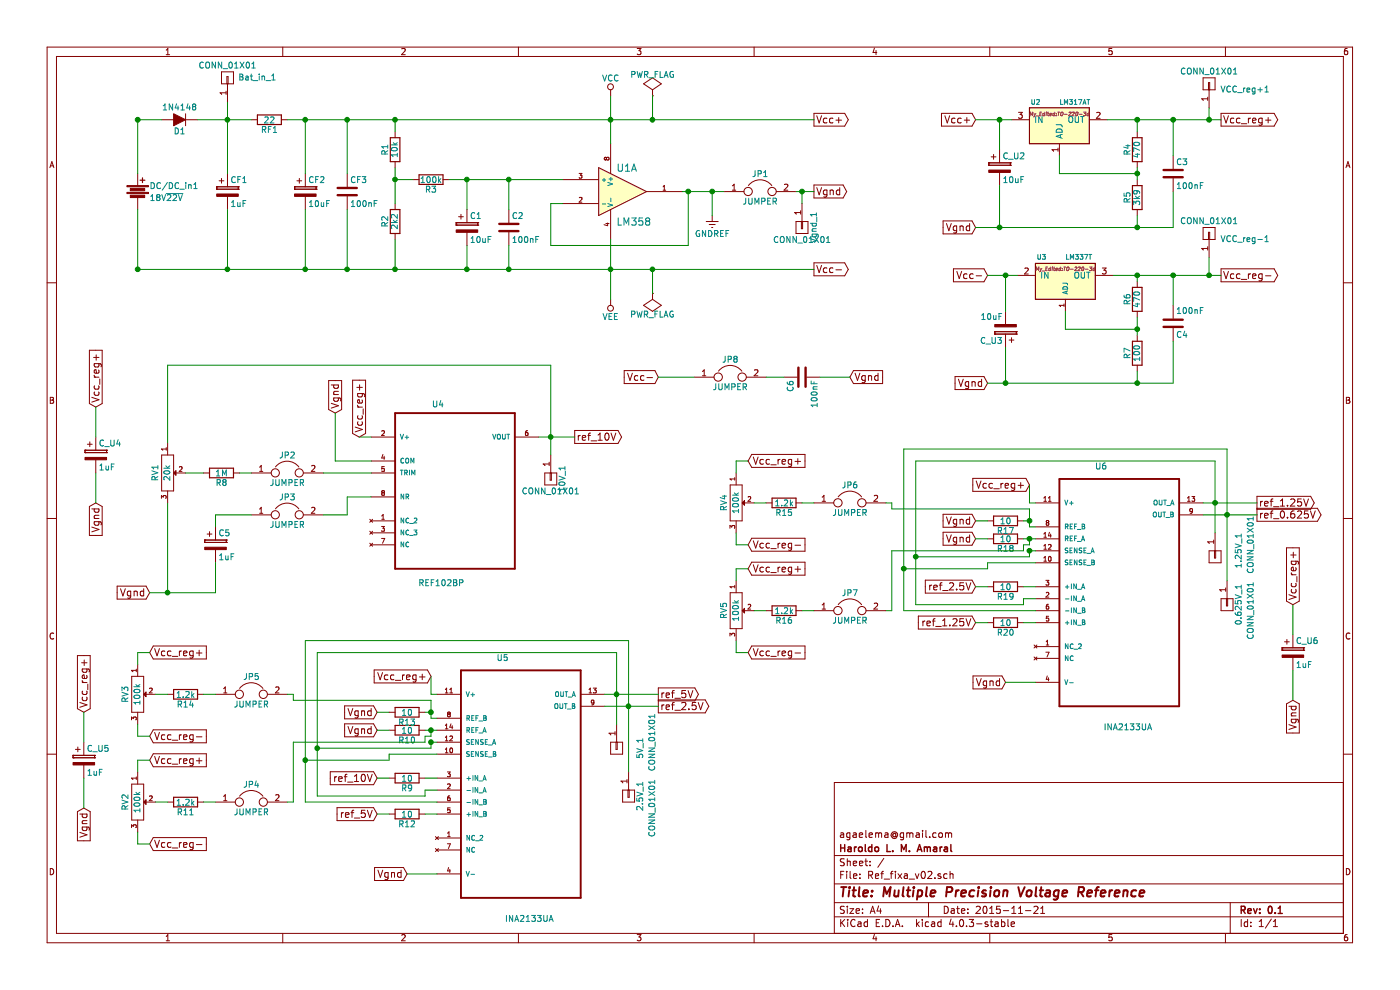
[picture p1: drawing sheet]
EESchema Schematic File Version 2
LIBS:Ref_fixa_v02-rescue
LIBS:power
LIBS:device
LIBS:transistors
LIBS:conn
LIBS:linear
LIBS:regul
LIBS:74xx
LIBS:cmos4000
LIBS:adc-dac
LIBS:memory
LIBS:xilinx
LIBS:microcontrollers
LIBS:dsp
LIBS:microchip
LIBS:analog_switches
LIBS:motorola
LIBS:texas
LIBS:intel
LIBS:audio
LIBS:interface
LIBS:digital-audio
LIBS:philips
LIBS:display
LIBS:cypress
LIBS:siliconi
LIBS:opto
LIBS:atmel
LIBS:contrib
LIBS:valves
LIBS:INA2133UA
LIBS:REF102BP
LIBS:Ref_fixa_v02-cache
EELAYER 25 0
EELAYER END
$Descr A4 11693 8268
encoding utf-8
Sheet 1 1
Title "Multiple Precision Voltage Reference"
Date "2015-11-21"
Rev "0.1"
Comp "Haroldo L. M. Amaral"
Comment1 "agaelema@gmail.com"
Comment2 ""
Comment3 ""
Comment4 ""
$EndDescr
$Comp
L Battery DC/DC_in1
U 1 1
P 1150 1600
F 0 "DC/DC_in1" H 1250 1650 50  0000 L CNN
F 1 "18V~22V" H 1250 1550 50  0000 L CNN
F 2 "Connect:bornier2" V 1150 1640 60  0001 C CNN
F 3 "" V 1150 1640 60  0000 C CNN
	1    1150 1600
	1    0    0    -1  
$EndComp
$Comp
L CP CF1
U 1 1
P 1900 1600
F 0 "CF1" H 1925 1700 50  0000 L CNN
F 1 "1uF" H 1925 1500 50  0000 L CNN
F 2 "Capacitors_ThroughHole:C_Radial_D5_L6_P2.5" H 1938 1450 30  0001 C CNN
F 3 "" H 1900 1600 60  0000 C CNN
	1    1900 1600
	1    0    0    -1  
$EndComp
$Comp
L CP CF2
U 1 1
P 2550 1600
F 0 "CF2" H 2575 1700 50  0000 L CNN
F 1 "10uF" H 2575 1500 50  0000 L CNN
F 2 "Capacitors_ThroughHole:C_Radial_D5_L6_P2.5" H 2588 1450 30  0001 C CNN
F 3 "" H 2550 1600 60  0000 C CNN
	1    2550 1600
	1    0    0    -1  
$EndComp
$Comp
L C CF3
U 1 1
P 2900 1600
F 0 "CF3" H 2925 1700 50  0000 L CNN
F 1 "100nF" H 2925 1500 50  0000 L CNN
F 2 "Capacitors_ThroughHole:C_Disc_D3_P2.5" H 2938 1450 30  0001 C CNN
F 3 "" H 2900 1600 60  0000 C CNN
	1    2900 1600
	1    0    0    -1  
$EndComp
$Comp
L R RF1
U 1 1
P 2250 1000
F 0 "RF1" V 2330 1000 50  0000 C CNN
F 1 "22" V 2250 1000 50  0000 C CNN
F 2 "Resistors_ThroughHole:Resistor_Horizontal_RM10mm" V 2180 1000 30  0001 C CNN
F 3 "" H 2250 1000 30  0000 C CNN
	1    2250 1000
	0    1    1    0   
$EndComp
$Comp
L R R1
U 1 1
P 3300 1250
F 0 "R1" V 3380 1250 50  0000 C CNN
F 1 "10k" V 3300 1250 50  0000 C CNN
F 2 "Resistors_ThroughHole:Resistor_Horizontal_RM10mm" V 3230 1250 30  0001 C CNN
F 3 "" H 3300 1250 30  0000 C CNN
	1    3300 1250
	-1   0    0    1   
$EndComp
$Comp
L R R2
U 1 1
P 3300 1850
F 0 "R2" V 3380 1850 50  0000 C CNN
F 1 "2k2" V 3300 1850 50  0000 C CNN
F 2 "Resistors_ThroughHole:Resistor_Horizontal_RM10mm" V 3230 1850 30  0001 C CNN
F 3 "" H 3300 1850 30  0000 C CNN
	1    3300 1850
	-1   0    0    1   
$EndComp
$Comp
L R R3
U 1 1
P 3600 1500
F 0 "R3" V 3680 1500 50  0000 C CNN
F 1 "100k" V 3600 1500 50  0000 C CNN
F 2 "Resistors_ThroughHole:Resistor_Horizontal_RM10mm" V 3530 1500 30  0001 C CNN
F 3 "" H 3600 1500 30  0000 C CNN
	1    3600 1500
	0    1    1    0   
$EndComp
$Comp
L CP C1
U 1 1
P 3900 1900
F 0 "C1" H 3925 2000 50  0000 L CNN
F 1 "10uF" H 3925 1800 50  0000 L CNN
F 2 "Capacitors_ThroughHole:C_Radial_D5_L6_P2.5" H 3938 1750 30  0001 C CNN
F 3 "" H 3900 1900 60  0000 C CNN
	1    3900 1900
	1    0    0    -1  
$EndComp
$Comp
L C C2
U 1 1
P 4250 1900
F 0 "C2" H 4275 2000 50  0000 L CNN
F 1 "100nF" H 4275 1800 50  0000 L CNN
F 2 "Capacitors_ThroughHole:C_Disc_D3_P2.5" H 4288 1750 30  0001 C CNN
F 3 "" H 4250 1900 60  0000 C CNN
	1    4250 1900
	1    0    0    -1  
$EndComp
$Comp
L LM358-RESCUE-Ref_fixa_v02 U1
U 1 1
P 5200 1600
F 0 "U1" H 5150 1800 60  0000 L CNN
F 1 "LM358" H 5150 1350 60  0000 L CNN
F 2 "My_Edited:PDIP-8-3d" H 5200 1600 60  0001 C CNN
F 3 "" H 5200 1600 60  0000 C CNN
	1    5200 1600
	1    0    0    -1  
$EndComp
Text GLabel 6800 1000 2    60   Output ~ 0
Vcc+
Text GLabel 6800 1600 2    60   Output ~ 0
Vgnd
Text GLabel 6800 2250 2    60   Output ~ 0
Vcc-
$Comp
L LM317AT U2
U 1 1
P 8850 1050
F 0 "U2" H 8650 1250 40  0000 C CNN
F 1 "LM317AT" H 8850 1250 40  0000 L CNN
F 2 "My_Edited:TO-220-3d" H 8850 1150 30  0000 C CIN
F 3 "" H 8850 1050 60  0000 C CNN
	1    8850 1050
	1    0    0    -1  
$EndComp
Text GLabel 8150 1000 0    60   Input ~ 0
Vcc+
$Comp
L R R4
U 1 1
P 9500 1250
F 0 "R4" V 9580 1250 50  0000 C CNN
F 1 "470" V 9500 1250 50  0000 C CNN
F 2 "Resistors_ThroughHole:Resistor_Horizontal_RM10mm" V 9430 1250 30  0001 C CNN
F 3 "" H 9500 1250 30  0000 C CNN
	1    9500 1250
	-1   0    0    1   
$EndComp
$Comp
L R R5
U 1 1
P 9500 1650
F 0 "R5" V 9580 1650 50  0000 C CNN
F 1 "3k9" V 9500 1650 50  0000 C CNN
F 2 "Resistors_ThroughHole:Resistor_Horizontal_RM10mm" V 9430 1650 30  0001 C CNN
F 3 "" H 9500 1650 30  0000 C CNN
	1    9500 1650
	-1   0    0    1   
$EndComp
$Comp
L C C3
U 1 1
P 9800 1450
F 0 "C3" H 9825 1550 50  0000 L CNN
F 1 "100nF" H 9825 1350 50  0000 L CNN
F 2 "Capacitors_ThroughHole:C_Disc_D3_P2.5" H 9838 1300 30  0001 C CNN
F 3 "" H 9800 1450 60  0000 C CNN
	1    9800 1450
	1    0    0    -1  
$EndComp
Text GLabel 8150 1900 0    60   Input ~ 0
Vgnd
$Comp
L LM337T U3
U 1 1
P 8900 2350
F 0 "U3" H 8700 2150 40  0000 C CNN
F 1 "LM337T" H 8900 2150 40  0000 L CNN
F 2 "My_Edited:TO-220-3d" H 8900 2250 30  0000 C CIN
F 3 "" H 8900 2350 60  0000 C CNN
	1    8900 2350
	1    0    0    1   
$EndComp
Text GLabel 8250 2300 0    60   Input ~ 0
Vcc-
$Comp
L R R6
U 1 1
P 9500 2500
F 0 "R6" V 9580 2500 50  0000 C CNN
F 1 "470" V 9500 2500 50  0000 C CNN
F 2 "Resistors_ThroughHole:Resistor_Horizontal_RM10mm" V 9430 2500 30  0001 C CNN
F 3 "" H 9500 2500 30  0000 C CNN
	1    9500 2500
	-1   0    0    -1  
$EndComp
$Comp
L R R7
U 1 1
P 9500 2950
F 0 "R7" V 9580 2950 50  0000 C CNN
F 1 "100" V 9500 2950 50  0000 C CNN
F 2 "Resistors_ThroughHole:Resistor_Horizontal_RM10mm" V 9430 2950 30  0001 C CNN
F 3 "" H 9500 2950 30  0000 C CNN
	1    9500 2950
	-1   0    0    -1  
$EndComp
$Comp
L C C4
U 1 1
P 9800 2700
F 0 "C4" H 9825 2800 50  0000 L CNN
F 1 "100nF" H 9825 2600 50  0000 L CNN
F 2 "Capacitors_ThroughHole:C_Disc_D3_P2.5" H 9838 2550 30  0001 C CNN
F 3 "" H 9800 2700 60  0000 C CNN
	1    9800 2700
	1    0    0    1   
$EndComp
Text GLabel 8250 3200 0    60   Input ~ 0
Vgnd
$Comp
L VCC #PWR01
U 1 1
P 5100 800
F 0 "#PWR01" H 5100 650 50  0001 C CNN
F 1 "VCC" H 5100 950 50  0000 C CNN
F 2 "" H 5100 800 60  0000 C CNN
F 3 "" H 5100 800 60  0000 C CNN
	1    5100 800 
	1    0    0    -1  
$EndComp
$Comp
L PWR_FLAG #FLG02
U 1 1
P 5450 800
F 0 "#FLG02" H 5450 895 50  0001 C CNN
F 1 "PWR_FLAG" H 5450 980 50  0000 C CNN
F 2 "" H 5450 800 60  0000 C CNN
F 3 "" H 5450 800 60  0000 C CNN
	1    5450 800 
	1    0    0    -1  
$EndComp
$Comp
L PWR_FLAG #FLG03
U 1 1
P 5450 2450
F 0 "#FLG03" H 5450 2545 50  0001 C CNN
F 1 "PWR_FLAG" H 5450 2630 50  0000 C CNN
F 2 "" H 5450 2450 60  0000 C CNN
F 3 "" H 5450 2450 60  0000 C CNN
	1    5450 2450
	-1   0    0    1   
$EndComp
$Comp
L VEE #PWR04
U 1 1
P 5100 2500
F 0 "#PWR04" H 5100 2350 50  0001 C CNN
F 1 "VEE" H 5100 2650 50  0000 C CNN
F 2 "" H 5100 2500 60  0000 C CNN
F 3 "" H 5100 2500 60  0000 C CNN
	1    5100 2500
	-1   0    0    1   
$EndComp
$Comp
L GNDREF #PWR05
U 1 1
P 5950 1800
F 0 "#PWR05" H 5950 1550 50  0001 C CNN
F 1 "GNDREF" H 5950 1650 50  0000 C CNN
F 2 "" H 5950 1800 60  0000 C CNN
F 3 "" H 5950 1800 60  0000 C CNN
	1    5950 1800
	1    0    0    -1  
$EndComp
Text GLabel 10200 1000 2    60   Output ~ 0
Vcc_reg+
Text GLabel 10200 2300 2    60   Output ~ 0
Vcc_reg-
$Comp
L REF102BP U4
U 1 1
P 3800 3950
F 0 "U4" H 3609 4527 50  0000 L CNN
F 1 "REF102BP" H 3495 3034 50  0000 L CNN
F 2 "My_Edited:PDIP-8-3d" H 3800 3950 50  0001 L CNN
F 3 "" H 3800 3950 60  0000 C CNN
	1    3800 3950
	1    0    0    -1  
$EndComp
Text GLabel 3000 3650 1    60   Input ~ 0
Vcc_reg+
Text GLabel 2800 3450 1    60   Input ~ 0
Vgnd
$Comp
L JUMPER JP3
U 1 1
P 2400 4300
F 0 "JP3" H 2400 4450 50  0000 C CNN
F 1 "JUMPER" H 2400 4220 50  0000 C CNN
F 2 "Pin_Headers:Pin_Header_Straight_1x02" H 2400 4300 60  0001 C CNN
F 3 "" H 2400 4300 60  0000 C CNN
	1    2400 4300
	1    0    0    -1  
$EndComp
$Comp
L JUMPER JP2
U 1 1
P 2400 3950
F 0 "JP2" H 2400 4100 50  0000 C CNN
F 1 "JUMPER" H 2400 3870 50  0000 C CNN
F 2 "Pin_Headers:Pin_Header_Straight_1x02" H 2400 3950 60  0001 C CNN
F 3 "" H 2400 3950 60  0000 C CNN
	1    2400 3950
	1    0    0    -1  
$EndComp
$Comp
L JUMPER JP1
U 1 1
P 6350 1600
F 0 "JP1" H 6350 1750 50  0000 C CNN
F 1 "JUMPER" H 6350 1520 50  0000 C CNN
F 2 "Pin_Headers:Pin_Header_Straight_1x02" H 6350 1600 60  0001 C CNN
F 3 "" H 6350 1600 60  0000 C CNN
	1    6350 1600
	1    0    0    -1  
$EndComp
$Comp
L R R8
U 1 1
P 1850 3950
F 0 "R8" V 1930 3950 50  0000 C CNN
F 1 "1M" V 1850 3950 50  0000 C CNN
F 2 "Resistors_ThroughHole:Resistor_Horizontal_RM10mm" V 1780 3950 30  0001 C CNN
F 3 "" H 1850 3950 30  0000 C CNN
	1    1850 3950
	0    1    1    0   
$EndComp
$Comp
L POT-RESCUE-Ref_fixa_v02 RV1
U 1 1
P 1400 3950
F 0 "RV1" H 1400 3850 50  0000 C CNN
F 1 "20k" H 1400 3950 50  0000 C CNN
F 2 "Potentiometers:Potentiometer_Bourns_3296W_3-8Zoll_Inline_ScrewUp" H 1400 3950 60  0001 C CNN
F 3 "" H 1400 3950 60  0000 C CNN
	1    1400 3950
	0    1    1    0   
$EndComp
Text GLabel 1250 4950 0    60   Input ~ 0
Vgnd
$Comp
L CP C5
U 1 1
P 1800 4550
F 0 "C5" H 1825 4650 50  0000 L CNN
F 1 "1uF" H 1825 4450 50  0000 L CNN
F 2 "Capacitors_ThroughHole:C_Radial_D5_L6_P2.5" H 1838 4400 30  0001 C CNN
F 3 "" H 1800 4550 60  0000 C CNN
	1    1800 4550
	1    0    0    -1  
$EndComp
Text GLabel 4800 3650 2    60   Output ~ 0
ref_10V
$Comp
L INA2133UA U5
U 1 1
P 4350 6400
F 0 "U5" H 4148 7308 50  0000 L CNN
F 1 "INA2133UA" H 4219 5130 50  0000 L CNN
F 2 "SMD_Packages:SOIC-14_N" H 4350 6400 50  0001 L CNN
F 3 "" H 4350 6400 60  0000 C CNN
	1    4350 6400
	1    0    0    -1  
$EndComp
Text GLabel 3600 5650 0    60   Input ~ 0
Vcc_reg+
Text GLabel 3400 7300 0    60   Input ~ 0
Vgnd
$Comp
L R R9
U 1 1
P 3400 6500
F 0 "R9" V 3480 6500 50  0000 C CNN
F 1 "10" V 3400 6500 50  0000 C CNN
F 2 "Resistors_ThroughHole:Resistor_Horizontal_RM10mm" V 3330 6500 30  0001 C CNN
F 3 "" H 3400 6500 30  0000 C CNN
	1    3400 6500
	0    1    1    0   
$EndComp
Text GLabel 3150 6500 0    60   Input ~ 0
ref_10V
Text GLabel 5500 5800 2    60   Output ~ 0
ref_5V
$Comp
L R R10
U 1 1
P 3400 6100
F 0 "R10" V 3480 6100 50  0000 C CNN
F 1 "10" V 3400 6100 50  0000 C CNN
F 2 "Resistors_ThroughHole:Resistor_Horizontal_RM10mm" V 3330 6100 30  0001 C CNN
F 3 "" H 3400 6100 30  0000 C CNN
	1    3400 6100
	0    1    1    0   
$EndComp
Text GLabel 3150 6100 0    60   Input ~ 0
Vgnd
$Comp
L JUMPER JP4
U 1 1
P 2100 6700
F 0 "JP4" H 2100 6850 50  0000 C CNN
F 1 "JUMPER" H 2100 6620 50  0000 C CNN
F 2 "Pin_Headers:Pin_Header_Straight_1x02" H 2100 6700 60  0001 C CNN
F 3 "" H 2100 6700 60  0000 C CNN
	1    2100 6700
	1    0    0    -1  
$EndComp
$Comp
L R R11
U 1 1
P 1550 6700
F 0 "R11" V 1630 6700 50  0000 C CNN
F 1 "1.2k" V 1550 6700 50  0000 C CNN
F 2 "Resistors_ThroughHole:Resistor_Horizontal_RM10mm" V 1480 6700 30  0001 C CNN
F 3 "" H 1550 6700 30  0000 C CNN
	1    1550 6700
	0    1    1    0   
$EndComp
$Comp
L POT-RESCUE-Ref_fixa_v02 RV2
U 1 1
P 1150 6700
F 0 "RV2" H 1150 6600 50  0000 C CNN
F 1 "100k" H 1150 6700 50  0000 C CNN
F 2 "Potentiometers:Potentiometer_Bourns_3296W_3-8Zoll_Inline_ScrewUp" H 1150 6700 60  0001 C CNN
F 3 "" H 1150 6700 60  0000 C CNN
	1    1150 6700
	0    1    1    0   
$EndComp
Text GLabel 1250 6350 2    60   Input ~ 0
Vcc_reg+
Text GLabel 1250 7050 2    60   Input ~ 0
Vcc_reg-
$Comp
L R R12
U 1 1
P 3400 6800
F 0 "R12" V 3480 6800 50  0000 C CNN
F 1 "10" V 3400 6800 50  0000 C CNN
F 2 "Resistors_ThroughHole:Resistor_Horizontal_RM10mm" V 3330 6800 30  0001 C CNN
F 3 "" H 3400 6800 30  0000 C CNN
	1    3400 6800
	0    1    1    0   
$EndComp
Text GLabel 3150 6800 0    60   Input ~ 0
ref_5V
$Comp
L R R13
U 1 1
P 3400 5950
F 0 "R13" V 3480 5950 50  0000 C CNN
F 1 "10" V 3400 5950 50  0000 C CNN
F 2 "Resistors_ThroughHole:Resistor_Horizontal_RM10mm" V 3330 5950 30  0001 C CNN
F 3 "" H 3400 5950 30  0000 C CNN
	1    3400 5950
	0    1    1    0   
$EndComp
Text GLabel 3150 5950 0    60   Input ~ 0
Vgnd
$Comp
L JUMPER JP5
U 1 1
P 2100 5800
F 0 "JP5" H 2100 5950 50  0000 C CNN
F 1 "JUMPER" H 2100 5720 50  0000 C CNN
F 2 "Pin_Headers:Pin_Header_Straight_1x02" H 2100 5800 60  0001 C CNN
F 3 "" H 2100 5800 60  0000 C CNN
	1    2100 5800
	1    0    0    -1  
$EndComp
$Comp
L R R14
U 1 1
P 1550 5800
F 0 "R14" V 1630 5800 50  0000 C CNN
F 1 "1.2k" V 1550 5800 50  0000 C CNN
F 2 "Resistors_ThroughHole:Resistor_Horizontal_RM10mm" V 1480 5800 30  0001 C CNN
F 3 "" H 1550 5800 30  0000 C CNN
	1    1550 5800
	0    1    1    0   
$EndComp
$Comp
L POT-RESCUE-Ref_fixa_v02 RV3
U 1 1
P 1150 5800
F 0 "RV3" H 1150 5700 50  0000 C CNN
F 1 "100k" H 1150 5800 50  0000 C CNN
F 2 "Potentiometers:Potentiometer_Bourns_3296W_3-8Zoll_Inline_ScrewUp" H 1150 5800 60  0001 C CNN
F 3 "" H 1150 5800 60  0000 C CNN
	1    1150 5800
	0    1    1    0   
$EndComp
Text GLabel 1250 5450 2    60   Input ~ 0
Vcc_reg+
Text GLabel 1250 6150 2    60   Input ~ 0
Vcc_reg-
Text GLabel 5500 5900 2    60   Output ~ 0
ref_2.5V
$Comp
L INA2133UA U6
U 1 1
P 9350 4800
F 0 "U6" H 9148 5708 50  0000 L CNN
F 1 "INA2133UA" H 9219 3530 50  0000 L CNN
F 2 "SMD_Packages:SOIC-14_N" H 9350 4800 50  0001 L CNN
F 3 "" H 9350 4800 60  0000 C CNN
	1    9350 4800
	1    0    0    -1  
$EndComp
Text GLabel 8600 4050 0    60   Input ~ 0
Vcc_reg+
Text GLabel 8400 5700 0    60   Input ~ 0
Vgnd
$Comp
L R R19
U 1 1
P 8400 4900
F 0 "R19" V 8480 4900 50  0000 C CNN
F 1 "10" V 8400 4900 50  0000 C CNN
F 2 "Resistors_ThroughHole:Resistor_Horizontal_RM10mm" V 8330 4900 30  0001 C CNN
F 3 "" H 8400 4900 30  0000 C CNN
	1    8400 4900
	0    1    1    0   
$EndComp
Text GLabel 8150 4900 0    60   Input ~ 0
ref_2.5V
Text GLabel 10500 4200 2    60   Output ~ 0
ref_1.25V
$Comp
L R R18
U 1 1
P 8400 4500
F 0 "R18" V 8480 4500 50  0000 C CNN
F 1 "10" V 8400 4500 50  0000 C CNN
F 2 "Resistors_ThroughHole:Resistor_Horizontal_RM10mm" V 8330 4500 30  0001 C CNN
F 3 "" H 8400 4500 30  0000 C CNN
	1    8400 4500
	0    1    1    0   
$EndComp
Text GLabel 8150 4500 0    60   Input ~ 0
Vgnd
$Comp
L JUMPER JP7
U 1 1
P 7100 5100
F 0 "JP7" H 7100 5250 50  0000 C CNN
F 1 "JUMPER" H 7100 5020 50  0000 C CNN
F 2 "Pin_Headers:Pin_Header_Straight_1x02" H 7100 5100 60  0001 C CNN
F 3 "" H 7100 5100 60  0000 C CNN
	1    7100 5100
	1    0    0    -1  
$EndComp
$Comp
L R R16
U 1 1
P 6550 5100
F 0 "R16" V 6630 5100 50  0000 C CNN
F 1 "1.2k" V 6550 5100 50  0000 C CNN
F 2 "Resistors_ThroughHole:Resistor_Horizontal_RM10mm" V 6480 5100 30  0001 C CNN
F 3 "" H 6550 5100 30  0000 C CNN
	1    6550 5100
	0    1    1    0   
$EndComp
$Comp
L POT-RESCUE-Ref_fixa_v02 RV5
U 1 1
P 6150 5100
F 0 "RV5" H 6150 5000 50  0000 C CNN
F 1 "100k" H 6150 5100 50  0000 C CNN
F 2 "Potentiometers:Potentiometer_Bourns_3296W_3-8Zoll_Inline_ScrewUp" H 6150 5100 60  0001 C CNN
F 3 "" H 6150 5100 60  0000 C CNN
	1    6150 5100
	0    1    1    0   
$EndComp
Text GLabel 6250 4750 2    60   Input ~ 0
Vcc_reg+
Text GLabel 6250 5450 2    60   Input ~ 0
Vcc_reg-
$Comp
L R R20
U 1 1
P 8400 5200
F 0 "R20" V 8480 5200 50  0000 C CNN
F 1 "10" V 8400 5200 50  0000 C CNN
F 2 "Resistors_ThroughHole:Resistor_Horizontal_RM10mm" V 8330 5200 30  0001 C CNN
F 3 "" H 8400 5200 30  0000 C CNN
	1    8400 5200
	0    1    1    0   
$EndComp
Text GLabel 8150 5200 0    60   Input ~ 0
ref_1.25V
$Comp
L R R17
U 1 1
P 8400 4350
F 0 "R17" V 8480 4350 50  0000 C CNN
F 1 "10" V 8400 4350 50  0000 C CNN
F 2 "Resistors_ThroughHole:Resistor_Horizontal_RM10mm" V 8330 4350 30  0001 C CNN
F 3 "" H 8400 4350 30  0000 C CNN
	1    8400 4350
	0    1    1    0   
$EndComp
Text GLabel 8150 4350 0    60   Input ~ 0
Vgnd
$Comp
L JUMPER JP6
U 1 1
P 7100 4200
F 0 "JP6" H 7100 4350 50  0000 C CNN
F 1 "JUMPER" H 7100 4120 50  0000 C CNN
F 2 "Pin_Headers:Pin_Header_Straight_1x02" H 7100 4200 60  0001 C CNN
F 3 "" H 7100 4200 60  0000 C CNN
	1    7100 4200
	1    0    0    -1  
$EndComp
$Comp
L R R15
U 1 1
P 6550 4200
F 0 "R15" V 6630 4200 50  0000 C CNN
F 1 "1.2k" V 6550 4200 50  0000 C CNN
F 2 "Resistors_ThroughHole:Resistor_Horizontal_RM10mm" V 6480 4200 30  0001 C CNN
F 3 "" H 6550 4200 30  0000 C CNN
	1    6550 4200
	0    1    1    0   
$EndComp
$Comp
L POT-RESCUE-Ref_fixa_v02 RV4
U 1 1
P 6150 4200
F 0 "RV4" H 6150 4100 50  0000 C CNN
F 1 "100k" H 6150 4200 50  0000 C CNN
F 2 "Potentiometers:Potentiometer_Bourns_3296W_3-8Zoll_Inline_ScrewUp" H 6150 4200 60  0001 C CNN
F 3 "" H 6150 4200 60  0000 C CNN
	1    6150 4200
	0    1    1    0   
$EndComp
Text GLabel 6250 3850 2    60   Input ~ 0
Vcc_reg+
Text GLabel 6250 4550 2    60   Input ~ 0
Vcc_reg-
Text GLabel 10500 4300 2    60   Output ~ 0
ref_0.625V
$Comp
L CP C_U2
U 1 1
P 8350 1400
F 0 "C_U2" H 8375 1500 50  0000 L CNN
F 1 "10uF" H 8375 1300 50  0000 L CNN
F 2 "Capacitors_ThroughHole:C_Radial_D5_L6_P2.5" H 8388 1250 30  0001 C CNN
F 3 "" H 8350 1400 60  0000 C CNN
	1    8350 1400
	1    0    0    -1  
$EndComp
$Comp
L CP C_U3
U 1 1
P 8400 2750
F 0 "C_U3" H 8425 2850 50  0000 L CNN
F 1 "10uF" H 8425 2650 50  0000 L CNN
F 2 "Capacitors_ThroughHole:C_Radial_D5_L6_P2.5" H 8438 2600 30  0001 C CNN
F 3 "" H 8400 2750 60  0000 C CNN
	1    8400 2750
	-1   0    0    1   
$EndComp
$Comp
L CP C_U4
U 1 1
P 800 3800
F 0 "C_U4" H 825 3900 50  0000 L CNN
F 1 "1uF" H 825 3700 50  0000 L CNN
F 2 "Capacitors_ThroughHole:C_Radial_D5_L6_P2.5" H 838 3650 30  0001 C CNN
F 3 "" H 800 3800 60  0000 C CNN
	1    800  3800
	1    0    0    -1  
$EndComp
Text GLabel 800  3400 1    60   Input ~ 0
Vcc_reg+
Text GLabel 800  4200 3    60   Input ~ 0
Vgnd
$Comp
L CP C_U5
U 1 1
P 700 6350
F 0 "C_U5" H 725 6450 50  0000 L CNN
F 1 "1uF" H 725 6250 50  0000 L CNN
F 2 "Capacitors_ThroughHole:C_Radial_D5_L6_P2.5" H 738 6200 30  0001 C CNN
F 3 "" H 700 6350 60  0000 C CNN
	1    700  6350
	1    0    0    -1  
$EndComp
Text GLabel 700  5950 1    60   Input ~ 0
Vcc_reg+
Text GLabel 700  6750 3    60   Input ~ 0
Vgnd
$Comp
L CP C_U6
U 1 1
P 10800 5450
F 0 "C_U6" H 10825 5550 50  0000 L CNN
F 1 "1uF" H 10825 5350 50  0000 L CNN
F 2 "Capacitors_ThroughHole:C_Radial_D5_L6_P2.5" H 10838 5300 30  0001 C CNN
F 3 "" H 10800 5450 60  0000 C CNN
	1    10800 5450
	1    0    0    -1  
$EndComp
Text GLabel 10800 5050 1    60   Input ~ 0
Vcc_reg+
Text GLabel 10800 5850 3    60   Input ~ 0
Vgnd
$Comp
L CONN_01X01 10V_1
U 1 1
P 4600 4000
F 0 "10V_1" H 4600 4100 50  0000 C CNN
F 1 "CONN_01X01" V 4700 4000 50  0000 C CNN
F 2 "Connect:PINTST" H 4600 4000 60  0001 C CNN
F 3 "" H 4600 4000 60  0000 C CNN
	1    4600 4000
	0    1    1    0   
$EndComp
$Comp
L CONN_01X01 5V_1
U 1 1
P 5150 6250
F 0 "5V_1" H 5150 6450 50  0000 C CNN
F 1 "CONN_01X01" H 5100 6550 50  0000 C CNN
F 2 "Connect:PINTST" H 5150 6250 60  0001 C CNN
F 3 "" H 5150 6250 60  0000 C CNN
	1    5150 6250
	0    1    1    0   
$EndComp
$Comp
L CONN_01X01 2.5V_1
U 1 1
P 5250 6650
F 0 "2.5V_1" H 5250 6750 50  0000 C CNN
F 1 "CONN_01X01" H 5350 6850 50  0000 C CNN
F 2 "Connect:PINTST" H 5250 6650 60  0001 C CNN
F 3 "" H 5250 6650 60  0000 C CNN
	1    5250 6650
	0    1    1    0   
$EndComp
$Comp
L CONN_01X01 1.25V_1
U 1 1
P 10150 4650
F 0 "1.25V_1" H 10100 4850 50  0000 C CNN
F 1 "CONN_01X01" H 10050 4950 50  0000 C CNN
F 2 "Connect:PINTST" H 10150 4650 60  0001 C CNN
F 3 "" H 10150 4650 60  0000 C CNN
	1    10150 4650
	0    1    1    0   
$EndComp
$Comp
L CONN_01X01 0.625V_1
U 1 1
P 10250 5050
F 0 "0.625V_1" H 10250 5150 50  0000 C CNN
F 1 "CONN_01X01" H 10300 5250 50  0000 C CNN
F 2 "Connect:PINTST" H 10250 5050 60  0001 C CNN
F 3 "" H 10250 5050 60  0000 C CNN
	1    10250 5050
	0    1    1    0   
$EndComp
$Comp
L D D1
U 1 1
P 1500 1000
F 0 "D1" H 1500 1100 50  0000 C CNN
F 1 "1N4148" H 1500 900 50  0000 C CNN
F 2 "Diodes_ThroughHole:Diode_DO-35_SOD27_Horizontal_RM10" H 1500 1000 60  0001 C CNN
F 3 "" H 1500 1000 60  0000 C CNN
	1    1500 1000
	-1   0    0    1   
$EndComp
Wire Wire Line
	5150 5450 2650 5450
Wire Wire Line
	5150 5450 5150 6050
Connection ~ 5150 5800
Connection ~ 2650 6250
Connection ~ 3600 6200
Wire Wire Line
	3600 6250 2650 6250
Wire Wire Line
	3600 6200 3600 6250
Wire Wire Line
	3150 5950 3250 5950
Wire Wire Line
	3550 6800 3650 6800
Wire Wire Line
	3150 6800 3250 6800
Wire Wire Line
	1150 7050 1150 6950
Wire Wire Line
	1250 7050 1150 7050
Wire Wire Line
	1150 6350 1250 6350
Wire Wire Line
	1150 6450 1150 6350
Wire Wire Line
	1400 6700 1300 6700
Wire Wire Line
	1700 6700 1800 6700
Wire Wire Line
	3550 6100 3650 6100
Wire Wire Line
	3150 6100 3250 6100
Wire Wire Line
	5050 5800 5500 5800
Wire Wire Line
	3600 6200 3650 6200
Wire Wire Line
	2650 5450 2650 6650
Wire Wire Line
	2650 6650 3550 6650
Wire Wire Line
	3550 6650 3550 6600
Wire Wire Line
	3550 6600 3650 6600
Wire Wire Line
	3150 6500 3250 6500
Wire Wire Line
	3550 6500 3650 6500
Wire Wire Line
	3400 7300 3650 7300
Wire Wire Line
	3600 5800 3650 5800
Connection ~ 4600 3650
Connection ~ 1400 4950
Wire Wire Line
	1800 4950 1800 4700
Wire Wire Line
	1250 4950 1800 4950
Wire Wire Line
	1800 4300 2100 4300
Wire Wire Line
	1800 4400 1800 4300
Wire Wire Line
	1400 4200 1400 4950
Wire Wire Line
	4500 3650 4800 3650
Wire Wire Line
	4600 3050 4600 3800
Wire Wire Line
	1400 3050 4600 3050
Wire Wire Line
	1400 3700 1400 3050
Wire Wire Line
	1550 3950 1700 3950
Wire Wire Line
	2000 3950 2100 3950
Wire Wire Line
	6650 1600 6800 1600
Wire Wire Line
	2700 3950 3100 3950
Wire Wire Line
	2900 4150 3100 4150
Wire Wire Line
	2900 4300 2900 4150
Wire Wire Line
	2700 4300 2900 4300
Wire Wire Line
	2800 3450 2800 3850
Wire Wire Line
	2800 3850 3100 3850
Wire Wire Line
	3000 3650 3100 3650
Connection ~ 9800 2300
Connection ~ 9500 1900
Wire Wire Line
	9500 1900 9500 1800
Wire Wire Line
	8150 1900 9800 1900
Wire Wire Line
	9800 1900 9800 1600
Connection ~ 9500 1450
Wire Wire Line
	8850 1450 9500 1450
Wire Wire Line
	8850 1300 8850 1450
Wire Wire Line
	9500 1400 9500 1500
Connection ~ 9500 1000
Wire Wire Line
	9800 1000 9800 1300
Wire Wire Line
	9250 1000 10200 1000
Wire Wire Line
	9500 1100 9500 1000
Wire Wire Line
	8150 1000 8450 1000
Wire Wire Line
	5100 800  5100 1200
Wire Wire Line
	5100 2000 5100 2500
Connection ~ 1150 2250
Connection ~ 1150 1000
Connection ~ 5100 2250
Connection ~ 5750 1600
Connection ~ 5100 1000
Connection ~ 4250 1500
Wire Wire Line
	5700 1600 6050 1600
Wire Wire Line
	5750 2050 5750 1600
Wire Wire Line
	4600 2050 5750 2050
Wire Wire Line
	4600 1700 4600 2050
Wire Wire Line
	4700 1700 4600 1700
Connection ~ 4250 2250
Connection ~ 3300 1000
Connection ~ 3900 2250
Wire Wire Line
	3900 2250 3900 2050
Connection ~ 3300 2250
Wire Wire Line
	4250 2250 4250 2050
Connection ~ 3900 1500
Wire Wire Line
	3900 1750 3900 1500
Wire Wire Line
	3750 1500 4700 1500
Wire Wire Line
	4250 1500 4250 1750
Connection ~ 3300 1500
Wire Wire Line
	3450 1500 3300 1500
Connection ~ 2900 2250
Wire Wire Line
	2900 2250 2900 1750
Connection ~ 2550 2250
Wire Wire Line
	2550 2250 2550 1750
Connection ~ 1900 2250
Wire Wire Line
	1900 2250 1900 1750
Wire Wire Line
	1150 2250 1150 1750
Wire Wire Line
	1150 2250 6800 2250
Wire Wire Line
	3300 2250 3300 2000
Connection ~ 2900 1000
Wire Wire Line
	3300 1000 3300 1100
Wire Wire Line
	3300 1400 3300 1700
Connection ~ 2550 1000
Wire Wire Line
	2550 1450 2550 1000
Wire Wire Line
	2900 1000 2900 1450
Wire Wire Line
	2400 1000 6800 1000
Connection ~ 1900 1000
Wire Wire Line
	1900 850  1900 1450
Wire Wire Line
	1650 1000 2100 1000
Wire Wire Line
	1150 1450 1150 1000
Wire Wire Line
	8250 2300 8500 2300
Wire Wire Line
	9800 2300 9800 2550
Wire Wire Line
	9300 2300 10200 2300
Wire Wire Line
	9500 2350 9500 2300
Connection ~ 9500 2300
Wire Wire Line
	9500 2650 9500 2800
Wire Wire Line
	8900 2600 8900 2750
Wire Wire Line
	8900 2750 9500 2750
Connection ~ 9500 2750
Wire Wire Line
	9800 3200 9800 2850
Wire Wire Line
	8250 3200 9800 3200
Wire Wire Line
	9500 3200 9500 3100
Connection ~ 9500 3200
Connection ~ 5950 1600
Wire Wire Line
	5450 1000 5450 800 
Connection ~ 5450 1000
Wire Wire Line
	5450 2250 5450 2450
Connection ~ 5450 2250
Wire Wire Line
	5950 1600 5950 1800
Connection ~ 9800 1000
Connection ~ 3600 6100
Wire Wire Line
	3600 6100 3600 6150
Wire Wire Line
	3600 6150 3550 6150
Wire Wire Line
	3550 6150 3550 6200
Wire Wire Line
	3550 6200 2450 6200
Wire Wire Line
	2450 6700 2400 6700
Wire Wire Line
	2450 6200 2450 6700
Wire Wire Line
	3600 6000 3650 6000
Wire Wire Line
	3600 5850 3600 6000
Wire Wire Line
	3600 5950 3550 5950
Wire Wire Line
	1150 6150 1150 6050
Wire Wire Line
	1250 6150 1150 6150
Wire Wire Line
	1150 5450 1250 5450
Wire Wire Line
	1150 5550 1150 5450
Wire Wire Line
	1400 5800 1300 5800
Wire Wire Line
	1700 5800 1800 5800
Wire Wire Line
	2450 5800 2400 5800
Wire Wire Line
	3600 5850 2450 5850
Wire Wire Line
	2450 5850 2450 5800
Connection ~ 3600 5950
Wire Wire Line
	3600 5650 3600 5800
Wire Wire Line
	2550 6700 3650 6700
Wire Wire Line
	2550 5350 2550 6700
Wire Wire Line
	2550 6350 3250 6350
Wire Wire Line
	3250 6350 3250 6300
Wire Wire Line
	3250 6300 3650 6300
Wire Wire Line
	2550 5350 5250 5350
Wire Wire Line
	5250 5350 5250 6450
Wire Wire Line
	5050 5900 5500 5900
Connection ~ 2550 6350
Connection ~ 5250 5900
Wire Wire Line
	10150 3850 7650 3850
Wire Wire Line
	10150 3850 10150 4450
Connection ~ 10150 4200
Connection ~ 7650 4650
Connection ~ 8600 4600
Wire Wire Line
	8600 4650 7650 4650
Wire Wire Line
	8600 4600 8600 4650
Wire Wire Line
	8150 4350 8250 4350
Wire Wire Line
	8550 5200 8650 5200
Wire Wire Line
	8150 5200 8250 5200
Wire Wire Line
	6150 5450 6150 5350
Wire Wire Line
	6250 5450 6150 5450
Wire Wire Line
	6150 4750 6250 4750
Wire Wire Line
	6150 4850 6150 4750
Wire Wire Line
	6400 5100 6300 5100
Wire Wire Line
	6700 5100 6800 5100
Wire Wire Line
	8550 4500 8650 4500
Wire Wire Line
	8150 4500 8250 4500
Wire Wire Line
	10050 4200 10500 4200
Wire Wire Line
	8600 4600 8650 4600
Wire Wire Line
	7650 3850 7650 5050
Wire Wire Line
	7650 5050 8550 5050
Wire Wire Line
	8550 5050 8550 5000
Wire Wire Line
	8550 5000 8650 5000
Wire Wire Line
	8150 4900 8250 4900
Wire Wire Line
	8550 4900 8650 4900
Wire Wire Line
	8400 5700 8650 5700
Wire Wire Line
	8600 4200 8650 4200
Connection ~ 8600 4500
Wire Wire Line
	8600 4500 8600 4550
Wire Wire Line
	8600 4550 8550 4550
Wire Wire Line
	8550 4550 8550 4600
Wire Wire Line
	8550 4600 7450 4600
Wire Wire Line
	7450 5100 7400 5100
Wire Wire Line
	7450 4600 7450 5100
Wire Wire Line
	8600 4400 8650 4400
Wire Wire Line
	8600 4250 8600 4400
Wire Wire Line
	8600 4350 8550 4350
Wire Wire Line
	6150 4550 6150 4450
Wire Wire Line
	6250 4550 6150 4550
Wire Wire Line
	6150 3850 6250 3850
Wire Wire Line
	6150 3950 6150 3850
Wire Wire Line
	6400 4200 6300 4200
Wire Wire Line
	6700 4200 6800 4200
Wire Wire Line
	7450 4200 7400 4200
Wire Wire Line
	8600 4250 7450 4250
Wire Wire Line
	7450 4250 7450 4200
Connection ~ 8600 4350
Wire Wire Line
	8600 4050 8600 4200
Wire Wire Line
	7550 5100 8650 5100
Wire Wire Line
	7550 3750 7550 5100
Wire Wire Line
	7550 4750 8250 4750
Wire Wire Line
	8250 4750 8250 4700
Wire Wire Line
	8250 4700 8650 4700
Wire Wire Line
	7550 3750 10250 3750
Wire Wire Line
	10250 3750 10250 4850
Wire Wire Line
	10050 4300 10500 4300
Connection ~ 7550 4750
Connection ~ 10250 4300
Connection ~ 8400 2300
Connection ~ 8400 3200
Wire Wire Line
	8350 1550 8350 1900
Connection ~ 8350 1900
Wire Wire Line
	8350 1250 8350 1000
Connection ~ 8350 1000
Wire Wire Line
	8400 2600 8400 2300
Wire Wire Line
	8400 2900 8400 3200
Wire Wire Line
	800  4200 800  3950
Wire Wire Line
	800  3650 800  3400
Wire Wire Line
	700  6750 700  6500
Wire Wire Line
	700  6200 700  5950
Wire Wire Line
	10800 5850 10800 5600
Wire Wire Line
	10800 5300 10800 5050
Wire Wire Line
	1150 1000 1350 1000
$Comp
L CONN_01X01 Bat_in_1
U 1 1
P 1900 650
F 0 "Bat_in_1" V 1900 400 50  0000 C CNN
F 1 "CONN_01X01" V 2000 650 50  0000 C CNN
F 2 "Connect:PINTST" H 1900 650 60  0001 C CNN
F 3 "" H 1900 650 60  0000 C CNN
	1    1900 650 
	0    -1   -1   0   
$EndComp
$Comp
L CONN_01X01 Vgnd_1
U 1 1
P 6700 1900
F 0 "Vgnd_1" H 6700 2000 50  0000 C CNN
F 1 "CONN_01X01" V 6800 1900 50  0000 C CNN
F 2 "Connect:PINTST" H 6700 1900 60  0001 C CNN
F 3 "" H 6700 1900 60  0000 C CNN
	1    6700 1900
	0    1    1    0   
$EndComp
Wire Wire Line
	6700 1700 6700 1600
Connection ~ 6700 1600
$Comp
L CONN_01X01 VCC_reg+1
U 1 1
P 10100 700
F 0 "VCC_reg+1" V 10050 400 50  0000 C CNN
F 1 "CONN_01X01" V 10200 700 50  0000 C CNN
F 2 "Connect:PINTST" H 10100 700 60  0001 C CNN
F 3 "" H 10100 700 60  0000 C CNN
	1    10100 700 
	0    -1   -1   0   
$EndComp
Wire Wire Line
	10100 900  10100 1000
Connection ~ 10100 1000
$Comp
L CONN_01X01 VCC_reg-1
U 1 1
P 10100 1950
F 0 "VCC_reg-1" V 10050 1650 50  0000 C CNN
F 1 "CONN_01X01" V 10200 1950 50  0000 C CNN
F 2 "Connect:PINTST" H 10100 1950 60  0001 C CNN
F 3 "" H 10100 1950 60  0000 C CNN
	1    10100 1950
	0    -1   -1   0   
$EndComp
Wire Wire Line
	10100 2150 10100 2300
Connection ~ 10100 2300
$Comp
L C C6
U 1 1
P 6700 3150
F 0 "C6" H 6725 3250 50  0000 L CNN
F 1 "100nF" H 6725 3050 50  0000 L CNN
F 2 "Capacitors_ThroughHole:C_Rect_L4_W2.5_P2.5" H 6738 3000 30  0001 C CNN
F 3 "" H 6700 3150 60  0000 C CNN
	1    6700 3150
	0    -1   1    0   
$EndComp
$Comp
L JUMPER JP8
U 1 1
P 6100 3150
F 0 "JP8" H 6100 3300 50  0000 C CNN
F 1 "JUMPER" H 6100 3070 50  0000 C CNN
F 2 "Pin_Headers:Pin_Header_Straight_1x02" H 6100 3150 60  0001 C CNN
F 3 "" H 6100 3150 60  0000 C CNN
	1    6100 3150
	1    0    0    -1  
$EndComp
Text GLabel 7100 3150 2    60   Input ~ 0
Vgnd
Text GLabel 5500 3150 0    60   Input ~ 0
Vcc-
Wire Wire Line
	5500 3150 5800 3150
Wire Wire Line
	6400 3150 6550 3150
Wire Wire Line
	6850 3150 7100 3150
$EndSCHEMATC
